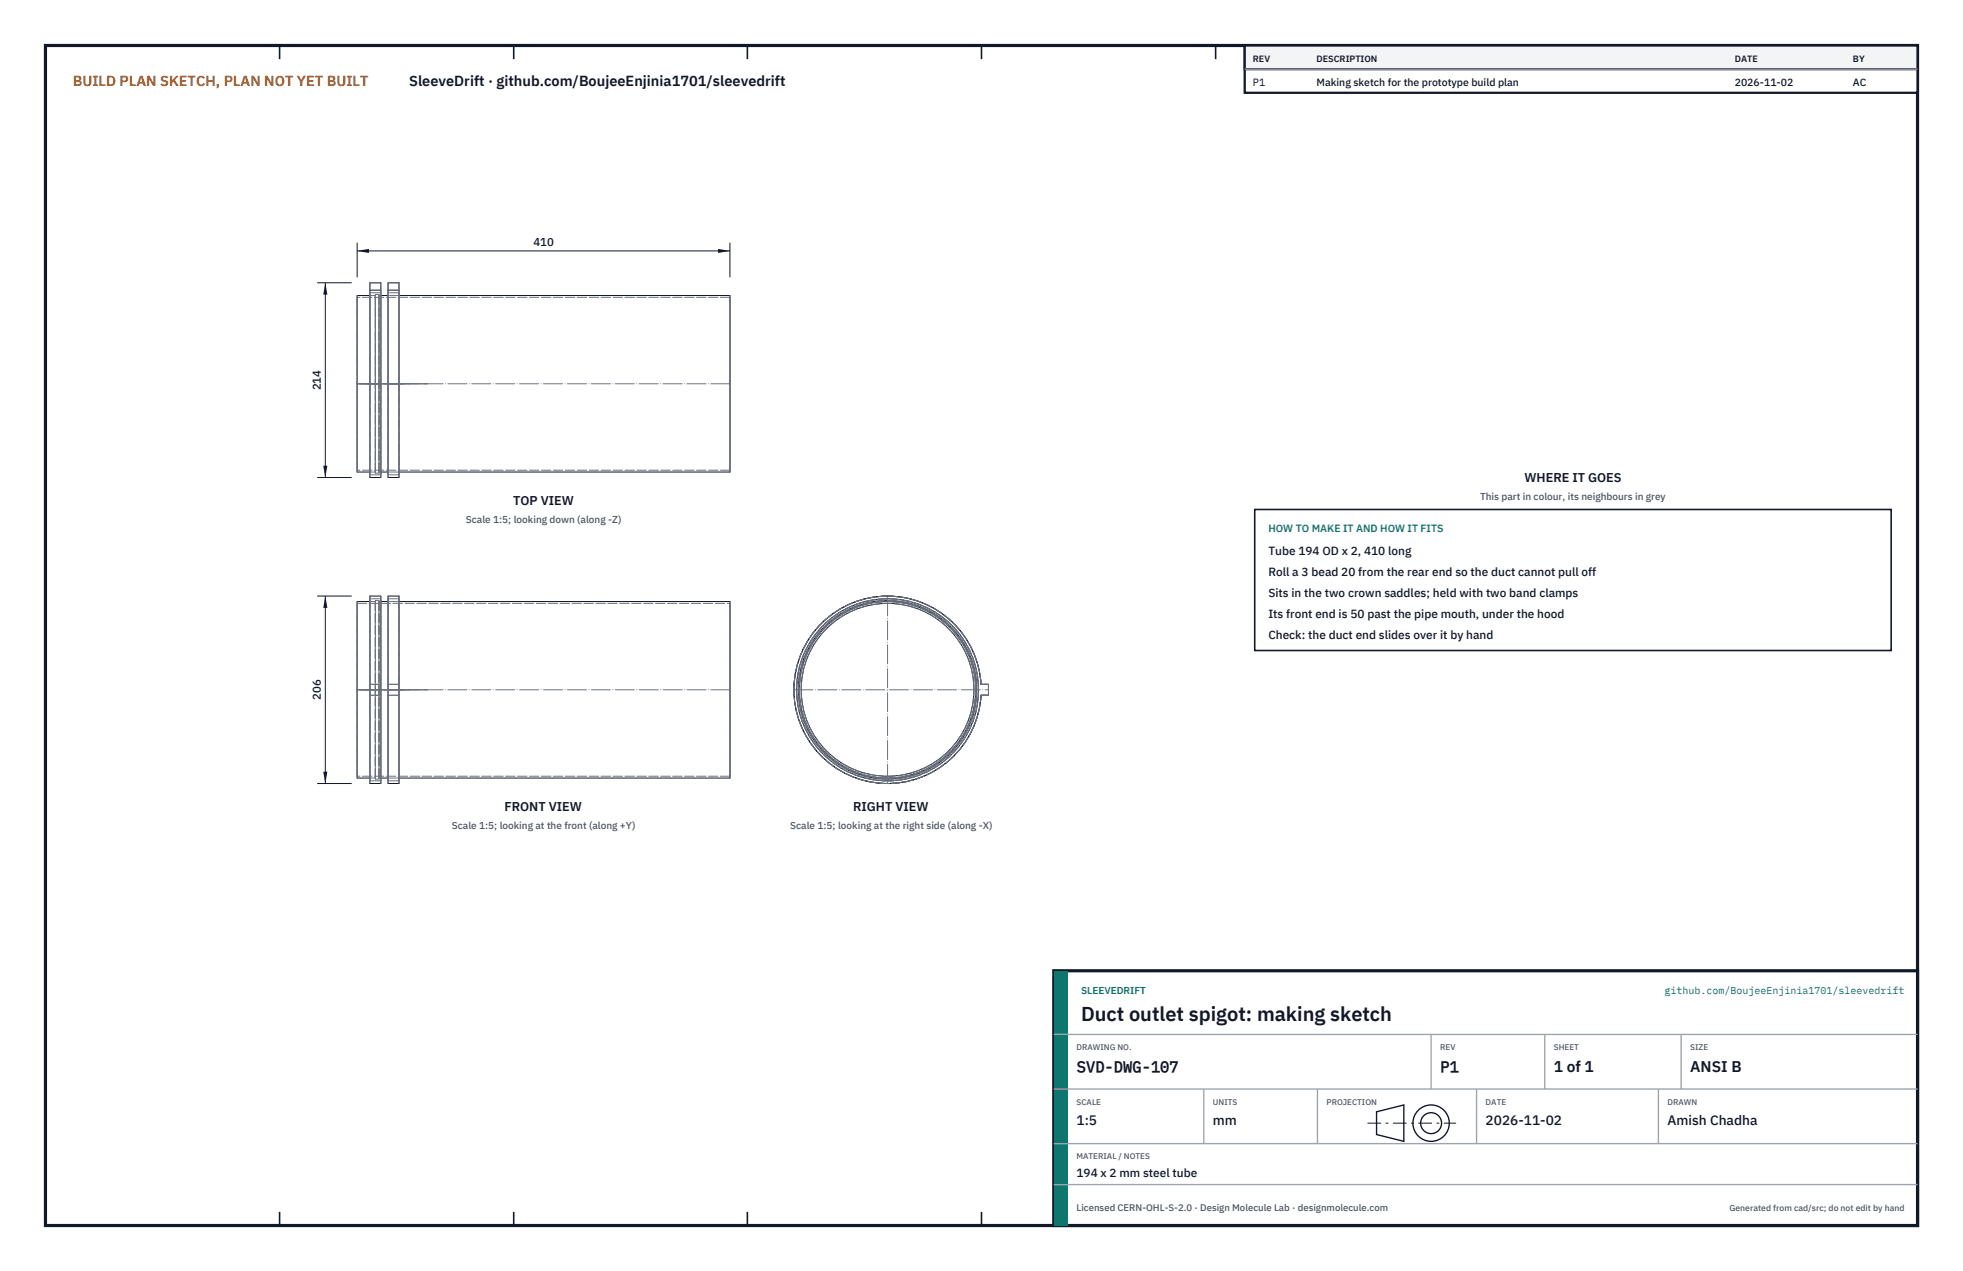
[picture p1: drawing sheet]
<svg xmlns="http://www.w3.org/2000/svg" width="432mm" height="279mm" viewBox="0 0 432 279" stroke-linecap="round" stroke-linejoin="round" font-family="sans-serif">
<path d="M10 10h411.8v259.4h-411.8z" fill="none" stroke="#111827" stroke-width=".7" stroke-linecap="butt"/>
<g fill="none" stroke="#111827" stroke-width=".35">
<path d="M61.5 10v3M113 10v3M164.4 10v3M215.9 10v3M267.4 10v3M318.9 10v3M370.3 10v3M61.5 266.4v3M113 266.4v3M164.4 266.4v3M215.9 266.4v3M267.4 266.4v3"/>
<path d="M318.9 266.4v3M370.3 266.4v3"/>
</g>
<g fill="none" stroke="#111727" stroke-width=".22">
<path d="M81.4 65h-2.8v38.8h2.8M81.4 62.2h2.4v42.8h-2.4zM81.4 63.8h2.4M83.8 65h1.6M85.4 62.2h2.4v42.8h-2.4zM85.4 63.8h2.4M87.8 65h72.8v38.8h-72.8M81.4 84.4h2.4M85.4 84.4h2.4M83.8 103.8h1.6M81.4 132.2h-2.8v38.8h2.8M81.4 131h2.4v41.2h-2.4z"/>
<path d="M83.8 132.2h1.6M85.4 131h2.4v41.2h-2.4zM87.8 132.2h72.8v38.8h-72.8M180.8 136.9a20.6 20.6 0 0 1 21.9-4.5 20.6 20.6 0 0 1 13.1 18h1.6v2.4h-1.6a20.6 20.6 0 0 1-29.1 17.6 20.6 20.6 0 0 1-5.9-33.5zM83.8 171h1.6"/>
<circle cx="195.2" cy="151.6" r="19"/>
<circle cx="195.2" cy="151.6" r="19.4"/>
<circle cx="195.2" cy="151.6" r="19.6"/>
<circle cx="195.2" cy="151.6" r="20"/>
</g>
<g fill="none" stroke="#6a7180" stroke-width=".22" stroke-dasharray="2.1 .5">
<path d="M78.6 65.4v19M81.4 63.8v-1.6M81.4 64.4v20M81.4 62.2h2.4M82.6 65v38.8M82.6 64.7v19.7M82.6 65h-1.2M83.4 64.7v19.7M83.4 65v38.8M83.4 64.7h-.8M83.8 63.8h-2.4M83.8 63.8v-1.6"/>
<path d="M83.8 64.4v20M83.8 65h-.4M83.8 64.4h-2.4M85.4 63.8v-1.6M85.4 64.4v20M85.4 62.2h2.4M87.8 63.8h-2.4M87.8 63.8v-1.6M87.8 64.4v20M87.8 65h-2.4M87.8 64.4h-2.4M160.6 65.4v19"/>
<path d="M160.6 65.4h-82M78.6 84.4v19M81.4 84.4v20M82.6 84.4v-19.4M82.6 84.4v19.6M83.4 84.4v19.6M83.4 84.4v-19.4M83.8 84.4v20M85.4 84.4v20M87.8 84.4v20M160.6 84.4v19M78.6 103.8v-38.8"/>
<path d="M78.6 103.4v-38M81.4 105v-41.2M81.4 104.4v-40M82.6 103.8v-19.4M82.6 104v-39.3M82.6 103.8h-1.2M83.4 104v-39.3M83.4 103.8v-19.4M83.4 104h-.8M83.8 105v-41.2M83.8 104.4v-40M83.8 103.8h-.4"/>
<path d="M83.8 104.4h-2.4M85.4 105v-41.2M85.4 104.4v-40M87.8 105v-41.2M87.8 104.4v-40M87.8 103.8h-2.4M87.8 104.4h-2.4M160.6 103.4v-38M160.6 103.8v-38.8M160.6 103.4h-82M78.6 132.6v38M78.6 132.6h82"/>
<path d="M81.4 132.2h1.2M81.4 131.6v40M81.4 131.6h2.4M82.6 132.2v38.8M82.6 132v39.3M82.6 132h.8M83.4 132v39.3M83.4 132.2v38.8M83.4 132.2h.4M83.8 131.6v40M85.4 132.2h2.4M85.4 131.6v40"/>
<path d="M85.4 131.6h2.4M87.8 131.6v40M160.6 132.6v38M195.2 131a20.6 20.6 0 0 0-20.6 20.2 20.6 20.6 0 0 0 19.8 21 20.6 20.6 0 0 0 21.4-19.4M81.4 150.4v-19.4M81.4 152.8v-2.4M81.4 152.8h2.4M81.4 150.4h2.4M83.8 152.8h-2.4M83.8 150.4v-19.4M83.8 152.8v-2.4M83.8 150.4h-2.4"/>
<path d="M85.4 150.4v-19.4M85.4 152.8v-2.4M85.4 152.8h2.4M85.4 150.4h2.4M87.8 152.8h-2.4M87.8 150.4v-19.4M87.8 152.8v-2.4M87.8 150.4h-2.4M215.8 150.4a20.6 20.6 0 0 0-20.6-19.4M215.8 152.8h1.6M215.8 150.4h1.6M217.4 152.8v-2.4"/>
<path d="M78.6 171v-38.8M78.6 170.6v-38M81.4 172.2v-19.4M81.4 171.6v-40M82.6 171v-38.8M82.6 171.3v-39.3M82.6 171h-1.2M83.4 171.3v-39.3M83.4 171v-38.8M83.4 171.3h-.8M83.8 172.2v-19.4M83.8 171.6v-40"/>
<path d="M83.8 171h-.4M83.8 171.6h-2.4M85.4 172.2v-19.4M85.4 171.6v-40M87.8 172.2v-19.4M87.8 171.6v-40M87.8 171h-2.4M87.8 171.6h-2.4M160.6 170.6v-38M160.6 171v-38.8M160.6 170.6h-82"/>
<circle cx="195.2" cy="151.6" r="19"/>
<circle cx="195.2" cy="151.6" r="19.4"/>
<circle cx="195.2" cy="151.6" r="19.6"/>
<circle cx="195.2" cy="151.6" r="20"/>
</g>
<g fill="none" stroke="#6a7180" stroke-width=".22" stroke-dasharray="4.2 .5 0 .5">
<path d="M88.6 84.4h-10M89.3 84.4h-10.7M89.9 84.4h-11.3M90.1 84.4h-11.5M93.9 84.4h-14.7M94.1 84.4h-15.1M160.6 84.4h-82M88.6 151.6h-10M89.3 151.6h-10.7M89.9 151.6h-11.3M90.1 151.6h-11.5M93.9 151.6h-14.7"/>
<path d="M94.1 151.6h-15.1M160.6 151.6h-82M174.6 151.6h42.8M195.2 172.2v-41.2"/>
</g>
<path d="M78.6 53.4v7.6M78.6 55.2h82M160.6 53.4v7.6" fill="none" stroke="#111827" stroke-width=".22"/>
<path d="M78.6 55.2l2.6-.5v.9zM158 54.7v.9l2.6-.4z" fill="#111827"/>
<path d="M69.8 62.2h7.6M71.6 62.2v42.8M69.8 105h7.6" fill="none" stroke="#111827" stroke-width=".22"/>
<path d="M71.6 62.2l-.5 2.6h.9zM71.1 102.4h.9l-.4 2.6z" fill="#111827"/>
<path d="M69.8 131h7.6M71.6 131v41.2M69.8 172.2h7.6" fill="none" stroke="#111827" stroke-width=".22"/>
<path d="M71.6 131l-.5 2.6h.9zM71.1 169.6h.9l-.4 2.6z" fill="#111827"/>
<path d="M276 112h140v31h-140z" fill="#fff" stroke="#111827" stroke-width=".35"/>
<path d="M273.8 10h148v10.4h-148z" fill="#fff" stroke="#111827" stroke-width=".5"/>
<path d="M273.8 10h148v5.2h-148z" fill="#f3f4f6" stroke="#111827" stroke-width=".5"/>
<path d="M273.8 15.2h148" fill="none" stroke="#9ca3af" stroke-width=".3"/>
<path d="M231.8 213.4h190v56h-190z" fill="#fff" stroke="#111827" stroke-width=".7" stroke-linecap="butt"/>
<path d="M231.8 213.4h3v56h-3z" fill="#0f766e"/>
<path d="M231.8 227.4h190M231.8 239.4h190M264.8 239.4v12M289.8 239.4v12M314.8 227.4v12M324.8 239.4v12M339.8 227.4v12M364.8 239.4v12M369.8 227.4v12M231.8 251.4h190M231.8 260.4h190" fill="none" stroke="#9ca3af" stroke-width=".3"/>
<g fill="none" stroke="#111827" stroke-width=".3">
<path d="M302.8 244.4l6-1.5v8l-6-1.5z"/>
<circle cx="314.8" cy="246.9" r="4"/>
<circle cx="314.8" cy="246.9" r="2.3"/>
</g>
<path d="M300.8 246.9h19.5" fill="none" stroke="#111827" stroke-width=".22" stroke-dasharray="3 1 .6 1" stroke-linecap="butt"/>
<text font-size="4.4" fill="#111827" x="237.8" y="224.4">Duct outlet spigot: making sketch</text>
<g font-size="3.4" fill="#111827">
<text x="236.8" y="235.6">SVD-DWG-107</text>
<text x="316.8" y="235.6">P1</text>
<text x="341.8" y="235.6">1 of 1</text>
<text x="371.8" y="235.6">ANSI B</text>
</g>
<text font-size="3.2" fill="#b45309" x="16" y="19">BUILD PLAN SKETCH, PLAN NOT YET BUILT</text>
<text font-size="3.2" fill="#111827" x="90" y="19">SleeveDrift · github.com/BoujeeEnjinia1701/sleevedrift</text>
<g font-size="3" fill="#111827">
<text x="236.8" y="247.2">1:5</text>
<text x="266.8" y="247.2">mm</text>
<text x="326.8" y="247.2">2026-11-02</text>
<text x="366.8" y="247.2">Amish Chadha</text>
</g>
<g font-size="2.8" fill="#111827">
<text x="335.3" y="106">WHERE IT GOES</text>
<text x="112.9" y="111">TOP VIEW</text>
<text x="110.9" y="178.3">FRONT VIEW</text>
<text x="187.6" y="178.3">RIGHT VIEW</text>
</g>
<g font-size="2.6" fill="#111827">
<text x="279" y="122">Tube 194 OD x 2, 410 long</text>
<text x="279" y="126.6">Roll a 3 bead 20 from the rear end so the duct cannot pull off</text>
<text x="279" y="131.2">Sits in the two crown saddles; held with two band clamps</text>
<text x="279" y="135.8">Its front end is 50 past the pipe mouth, under the hood</text>
<text x="279" y="140.4">Check: the duct end slides over it by hand</text>
<text x="236.8" y="258.8">194 x 2 mm steel tube</text>
</g>
<g font-size="2.5" fill="#111827">
<text x="117.3" y="54.2">410</text>
<text x="70.6" y="85.8" transform="rotate(-90 70.6 85.8)">214</text>
<text x="70.6" y="153.9" transform="rotate(-90 70.6 153.9)">206</text>
</g>
<g font-size="2.3" fill="#111827">
<text x="275.6" y="18.8">P1</text>
<text x="289.6" y="18.8">Making sketch for the prototype build plan</text>
<text x="381.6" y="18.8">2026-11-02</text>
<text x="407.6" y="18.8">AC</text>
</g>
<text font-size="2.3" fill="#0f766e" x="279" y="117">HOW TO MAKE IT AND HOW IT FITS</text>
<g font-size="2.2" fill="#4b5563">
<text x="325.6" y="110">This part in colour, its neighbours in grey</text>
<text x="102.5" y="115">Scale 1:5; looking down (along -Z)</text>
<text x="99.4" y="182.3">Scale 1:5; looking at the front (along +Y)</text>
<text x="173.8" y="182.3">Scale 1:5; looking at the right side (along -X)</text>
</g>
<g font-size="2.2" fill="#0f766e">
<text x="237.8" y="218.4">SLEEVEDRIFT</text>
<text x="366.2" y="218.4">github.com/BoujeeEnjinia1701/sleevedrift</text>
</g>
<text font-size="2.1" fill="#4b5563" x="236.8" y="266.2">Licensed CERN-OHL-S-2.0 · Design Molecule Lab · designmolecule.com</text>
<g font-size="2" fill="#111827">
<text x="275.6" y="13.6">REV</text>
<text x="289.6" y="13.6">DESCRIPTION</text>
<text x="381.6" y="13.6">DATE</text>
<text x="407.6" y="13.6">BY</text>
</g>
<text font-size="1.9" fill="#4b5563" x="380.4" y="266.2">Generated from cad/src; do not edit by hand</text>
<g font-size="1.8" fill="#4b5563">
<text x="236.8" y="230.8">DRAWING NO.</text>
<text x="316.8" y="230.8">REV</text>
<text x="341.8" y="230.8">SHEET</text>
<text x="371.8" y="230.8">SIZE</text>
<text x="236.8" y="242.8">SCALE</text>
<text x="266.8" y="242.8">UNITS</text>
<text x="291.8" y="242.8">PROJECTION</text>
<text x="326.8" y="242.8">DATE</text>
<text x="366.8" y="242.8">DRAWN</text>
<text x="236.8" y="254.8">MATERIAL / NOTES</text>
</g>
</svg>
